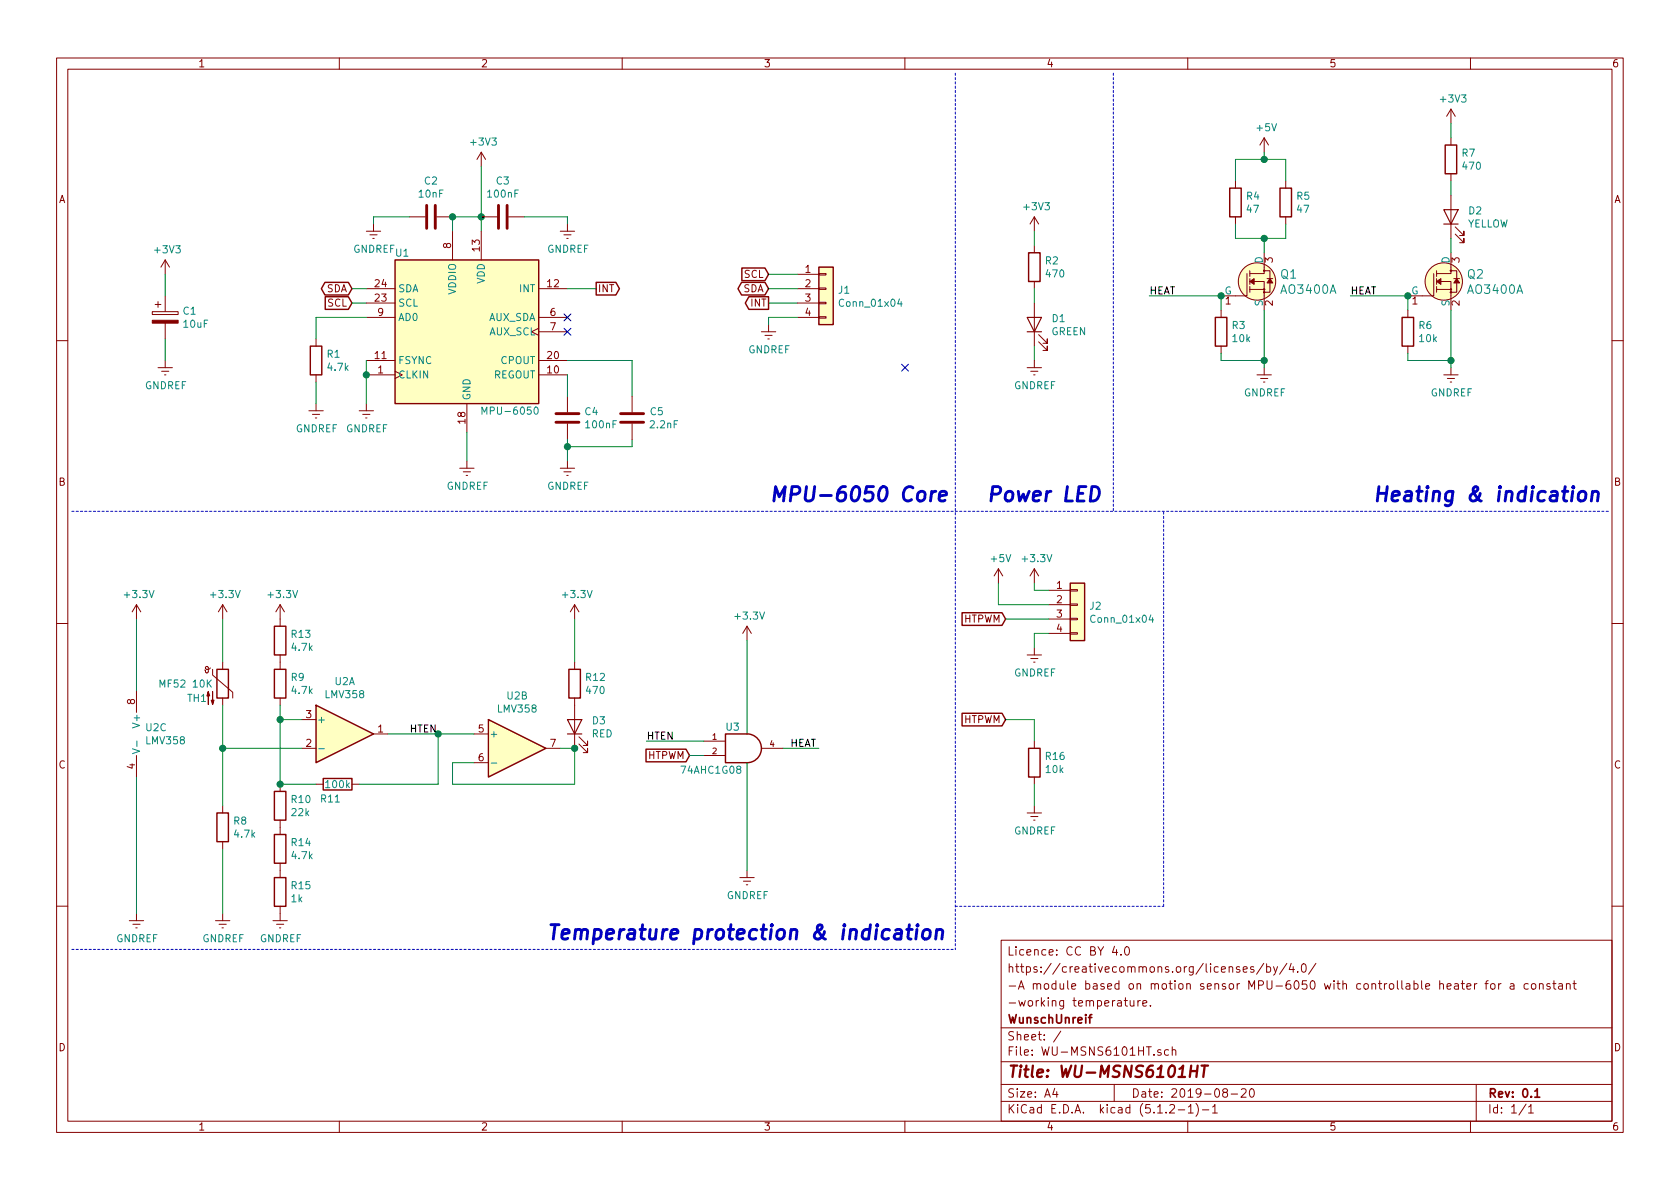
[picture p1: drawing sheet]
EESchema Schematic File Version 4
LIBS:WU-MSNS6101HT-cache
EELAYER 29 0
EELAYER END
$Descr A4 11693 8268
encoding utf-8
Sheet 1 1
Title "WU-MSNS6101HT"
Date "2019-08-20"
Rev "0.1"
Comp "WunschUnreif"
Comment1 "-working temperature."
Comment2 "-A module based on motion sensor MPU-6050 with controllable heater for a constant"
Comment3 "https://creativecommons.org/licenses/by/4.0/"
Comment4 "Licence: CC BY 4.0"
$EndDescr
$Comp
L Sensor_Motion:MPU-6050 U1
U 1 1
P 3250 2300
F 0 "U1" H 2800 2850 50  0000 C CNN
F 1 "MPU-6050" H 3550 1750 50  0000 C CNN
F 2 "Sensor_Motion:InvenSense_QFN-24_4x4mm_P0.5mm" H 3250 1500 50  0001 C CNN
F 3 "https://store.invensense.com/datasheets/invensense/MPU-6050_DataSheet_V3%204.pdf" H 3250 2150 50  0001 C CNN
	1    3250 2300
	1    0    0    -1  
$EndComp
$Comp
L power:+3V3 #PWR07
U 1 1
P 3350 1150
F 0 "#PWR07" H 3350 1000 50  0001 C CNN
F 1 "+3V3" H 3365 1323 50  0000 C CNN
F 2 "" H 3350 1150 50  0001 C CNN
F 3 "" H 3350 1150 50  0001 C CNN
	1    3350 1150
	1    0    0    -1  
$EndComp
$Comp
L power:GNDREF #PWR06
U 1 1
P 3250 3200
F 0 "#PWR06" H 3250 2950 50  0001 C CNN
F 1 "GNDREF" H 3255 3027 50  0000 C CNN
F 2 "" H 3250 3200 50  0001 C CNN
F 3 "" H 3250 3200 50  0001 C CNN
	1    3250 3200
	1    0    0    -1  
$EndComp
Wire Wire Line
	3250 3000 3250 3200
Wire Wire Line
	3350 1600 3350 1500
Wire Wire Line
	3150 1600 3150 1500
Wire Wire Line
	3150 1500 3350 1500
Connection ~ 3350 1500
$Comp
L power:+3V3 #PWR01
U 1 1
P 1150 1900
F 0 "#PWR01" H 1150 1750 50  0001 C CNN
F 1 "+3V3" H 1165 2073 50  0000 C CNN
F 2 "" H 1150 1900 50  0001 C CNN
F 3 "" H 1150 1900 50  0001 C CNN
	1    1150 1900
	1    0    0    -1  
$EndComp
$Comp
L power:GNDREF #PWR02
U 1 1
P 1150 2500
F 0 "#PWR02" H 1150 2250 50  0001 C CNN
F 1 "GNDREF" H 1155 2327 50  0000 C CNN
F 2 "" H 1150 2500 50  0001 C CNN
F 3 "" H 1150 2500 50  0001 C CNN
	1    1150 2500
	1    0    0    -1  
$EndComp
NoConn ~ 3950 2300
NoConn ~ 3950 2200
Text GLabel 2450 2100 0    50   Input ~ 0
SCL
Text GLabel 2450 2000 0    50   BiDi ~ 0
SDA
$Comp
L Device:R R1
U 1 1
P 2200 2500
F 0 "R1" H 2270 2546 50  0000 L CNN
F 1 "4.7k" H 2270 2455 50  0000 L CNN
F 2 "Resistor_SMD:R_0805_2012Metric_Pad1.15x1.40mm_HandSolder" V 2130 2500 50  0001 C CNN
F 3 "~" H 2200 2500 50  0001 C CNN
	1    2200 2500
	1    0    0    -1  
$EndComp
$Comp
L power:GNDREF #PWR03
U 1 1
P 2200 2800
F 0 "#PWR03" H 2200 2550 50  0001 C CNN
F 1 "GNDREF" H 2205 2627 50  0000 C CNN
F 2 "" H 2200 2800 50  0001 C CNN
F 3 "" H 2200 2800 50  0001 C CNN
	1    2200 2800
	1    0    0    -1  
$EndComp
$Comp
L Device:C C4
U 1 1
P 3950 2900
F 0 "C4" H 4065 2946 50  0000 L CNN
F 1 "100nF" H 4065 2855 50  0000 L CNN
F 2 "Capacitor_SMD:C_0805_2012Metric_Pad1.15x1.40mm_HandSolder" H 3988 2750 50  0001 C CNN
F 3 "~" H 3950 2900 50  0001 C CNN
	1    3950 2900
	1    0    0    -1  
$EndComp
$Comp
L power:GNDREF #PWR09
U 1 1
P 3950 3200
F 0 "#PWR09" H 3950 2950 50  0001 C CNN
F 1 "GNDREF" H 3955 3027 50  0000 C CNN
F 2 "" H 3950 3200 50  0001 C CNN
F 3 "" H 3950 3200 50  0001 C CNN
	1    3950 3200
	1    0    0    -1  
$EndComp
Wire Wire Line
	3950 2750 3950 2600
Wire Wire Line
	1150 1900 1150 2050
Wire Wire Line
	1150 2350 1150 2500
$Comp
L Device:CP C1
U 1 1
P 1150 2200
F 0 "C1" H 1268 2246 50  0000 L CNN
F 1 "10uF" H 1268 2155 50  0000 L CNN
F 2 "Capacitor_Tantalum_SMD:CP_EIA-3216-10_Kemet-I_Pad1.58x1.35mm_HandSolder" H 1188 2050 50  0001 C CNN
F 3 "~" H 1150 2200 50  0001 C CNN
	1    1150 2200
	1    0    0    -1  
$EndComp
$Comp
L Device:C C2
U 1 1
P 3000 1500
F 0 "C2" V 2748 1500 50  0000 C CNN
F 1 "10nF" V 2839 1500 50  0000 C CNN
F 2 "Capacitor_SMD:C_0805_2012Metric_Pad1.15x1.40mm_HandSolder" H 3038 1350 50  0001 C CNN
F 3 "~" H 3000 1500 50  0001 C CNN
	1    3000 1500
	0    1    1    0   
$EndComp
Connection ~ 3150 1500
$Comp
L Device:C C3
U 1 1
P 3500 1500
F 0 "C3" V 3248 1500 50  0000 C CNN
F 1 "100nF" V 3339 1500 50  0000 C CNN
F 2 "Capacitor_SMD:C_0805_2012Metric_Pad1.15x1.40mm_HandSolder" H 3538 1350 50  0001 C CNN
F 3 "~" H 3500 1500 50  0001 C CNN
	1    3500 1500
	0    1    1    0   
$EndComp
$Comp
L power:GNDREF #PWR05
U 1 1
P 2600 1550
F 0 "#PWR05" H 2600 1300 50  0001 C CNN
F 1 "GNDREF" H 2605 1377 50  0000 C CNN
F 2 "" H 2600 1550 50  0001 C CNN
F 3 "" H 2600 1550 50  0001 C CNN
	1    2600 1550
	1    0    0    -1  
$EndComp
$Comp
L power:GNDREF #PWR08
U 1 1
P 3950 1550
F 0 "#PWR08" H 3950 1300 50  0001 C CNN
F 1 "GNDREF" H 3955 1377 50  0000 C CNN
F 2 "" H 3950 1550 50  0001 C CNN
F 3 "" H 3950 1550 50  0001 C CNN
	1    3950 1550
	1    0    0    -1  
$EndComp
Wire Wire Line
	3650 1500 3950 1500
Wire Wire Line
	3950 1500 3950 1550
Wire Wire Line
	2600 1550 2600 1500
Wire Wire Line
	2600 1500 2850 1500
Wire Wire Line
	3350 1150 3350 1500
Text GLabel 4150 2000 2    50   Output ~ 0
INT
Wire Wire Line
	3950 2000 4150 2000
Wire Wire Line
	2550 2500 2550 2600
$Comp
L power:GNDREF #PWR04
U 1 1
P 2550 2800
F 0 "#PWR04" H 2550 2550 50  0001 C CNN
F 1 "GNDREF" H 2555 2627 50  0000 C CNN
F 2 "" H 2550 2800 50  0001 C CNN
F 3 "" H 2550 2800 50  0001 C CNN
	1    2550 2800
	1    0    0    -1  
$EndComp
Wire Wire Line
	2550 2800 2550 2600
Connection ~ 2550 2600
Wire Wire Line
	2200 2800 2200 2650
Wire Wire Line
	2200 2350 2200 2200
Wire Wire Line
	2200 2200 2550 2200
$Comp
L Connector_Generic:Conn_01x04 J1
U 1 1
P 5750 2000
F 0 "J1" H 5830 1992 50  0000 L CNN
F 1 "Conn_01x04" H 5830 1901 50  0000 L CNN
F 2 "Connector_PinSocket_2.54mm:PinSocket_1x04_P2.54mm_Vertical" H 5750 2000 50  0001 C CNN
F 3 "~" H 5750 2000 50  0001 C CNN
	1    5750 2000
	1    0    0    -1  
$EndComp
Wire Wire Line
	2550 2000 2450 2000
Wire Wire Line
	2450 2100 2550 2100
Text GLabel 5350 1900 0    50   Input ~ 0
SCL
Text GLabel 5350 2000 0    50   BiDi ~ 0
SDA
Text GLabel 5350 2100 0    50   Output ~ 0
INT
$Comp
L power:GNDREF #PWR010
U 1 1
P 5350 2250
F 0 "#PWR010" H 5350 2000 50  0001 C CNN
F 1 "GNDREF" H 5355 2077 50  0000 C CNN
F 2 "" H 5350 2250 50  0001 C CNN
F 3 "" H 5350 2250 50  0001 C CNN
	1    5350 2250
	1    0    0    -1  
$EndComp
Wire Wire Line
	5550 1900 5350 1900
Wire Wire Line
	5350 2000 5550 2000
Wire Wire Line
	5550 2100 5350 2100
Wire Wire Line
	5350 2250 5350 2200
Wire Wire Line
	5350 2200 5550 2200
$Comp
L Device:R R2
U 1 1
P 7200 1850
F 0 "R2" H 7270 1896 50  0000 L CNN
F 1 "470" H 7270 1805 50  0000 L CNN
F 2 "Resistor_SMD:R_0805_2012Metric_Pad1.15x1.40mm_HandSolder" V 7130 1850 50  0001 C CNN
F 3 "~" H 7200 1850 50  0001 C CNN
	1    7200 1850
	1    0    0    -1  
$EndComp
$Comp
L power:+3V3 #PWR011
U 1 1
P 7200 1600
F 0 "#PWR011" H 7200 1450 50  0001 C CNN
F 1 "+3V3" H 7215 1773 50  0000 C CNN
F 2 "" H 7200 1600 50  0001 C CNN
F 3 "" H 7200 1600 50  0001 C CNN
	1    7200 1600
	1    0    0    -1  
$EndComp
Wire Wire Line
	7200 1600 7200 1700
Wire Wire Line
	7200 2000 7200 2100
$Comp
L dk_Transistors-FETs-MOSFETs-Single:2N7002 Q1
U 1 1
P 8800 1950
F 0 "Q1" H 8908 2003 60  0000 L CNN
F 1 "AO3400A" H 8908 1897 60  0000 L CNN
F 2 "digikey-footprints:SOT-23-3" H 9000 2150 60  0001 L CNN
F 3 "https://www.onsemi.com/pub/Collateral/NDS7002A-D.PDF" H 9000 2250 60  0001 L CNN
F 4 "2N7002NCT-ND" H 9000 2350 60  0001 L CNN "Digi-Key_PN"
F 5 "2N7002" H 9000 2450 60  0001 L CNN "MPN"
F 6 "Discrete Semiconductor Products" H 9000 2550 60  0001 L CNN "Category"
F 7 "Transistors - FETs, MOSFETs - Single" H 9000 2650 60  0001 L CNN "Family"
F 8 "https://www.onsemi.com/pub/Collateral/NDS7002A-D.PDF" H 9000 2750 60  0001 L CNN "DK_Datasheet_Link"
F 9 "/product-detail/en/on-semiconductor/2N7002/2N7002NCT-ND/244664" H 9000 2850 60  0001 L CNN "DK_Detail_Page"
F 10 "MOSFET N-CH 60V 115MA SOT-23" H 9000 2950 60  0001 L CNN "Description"
F 11 "ON Semiconductor" H 9000 3050 60  0001 L CNN "Manufacturer"
F 12 "Active" H 9000 3150 60  0001 L CNN "Status"
	1    8800 1950
	1    0    0    -1  
$EndComp
$Comp
L Device:R R4
U 1 1
P 8600 1400
F 0 "R4" H 8670 1446 50  0000 L CNN
F 1 "47" H 8670 1355 50  0000 L CNN
F 2 "Resistor_SMD:R_2512_6332Metric_Pad1.52x3.35mm_HandSolder" V 8530 1400 50  0001 C CNN
F 3 "~" H 8600 1400 50  0001 C CNN
	1    8600 1400
	1    0    0    -1  
$EndComp
$Comp
L Device:R R5
U 1 1
P 8950 1400
F 0 "R5" H 9020 1446 50  0000 L CNN
F 1 "47" H 9020 1355 50  0000 L CNN
F 2 "Resistor_SMD:R_2512_6332Metric_Pad1.52x3.35mm_HandSolder" V 8880 1400 50  0001 C CNN
F 3 "~" H 8950 1400 50  0001 C CNN
	1    8950 1400
	1    0    0    -1  
$EndComp
$Comp
L power:+5V #PWR013
U 1 1
P 8800 1050
F 0 "#PWR013" H 8800 900 50  0001 C CNN
F 1 "+5V" H 8815 1223 50  0000 C CNN
F 2 "" H 8800 1050 50  0001 C CNN
F 3 "" H 8800 1050 50  0001 C CNN
	1    8800 1050
	1    0    0    -1  
$EndComp
Wire Wire Line
	8800 1050 8800 1100
Wire Wire Line
	8800 1100 8600 1100
Wire Wire Line
	8600 1100 8600 1250
Wire Wire Line
	8800 1100 8950 1100
Wire Wire Line
	8950 1100 8950 1250
Connection ~ 8800 1100
Wire Wire Line
	8600 1550 8600 1650
Wire Wire Line
	8600 1650 8800 1650
Wire Wire Line
	8800 1650 8800 1750
Wire Wire Line
	8800 1650 8950 1650
Wire Wire Line
	8950 1650 8950 1550
Connection ~ 8800 1650
$Comp
L power:GNDREF #PWR014
U 1 1
P 8800 2550
F 0 "#PWR014" H 8800 2300 50  0001 C CNN
F 1 "GNDREF" H 8805 2377 50  0000 C CNN
F 2 "" H 8800 2550 50  0001 C CNN
F 3 "" H 8800 2550 50  0001 C CNN
	1    8800 2550
	1    0    0    -1  
$EndComp
Wire Wire Line
	8800 2550 8800 2500
$Comp
L Device:R R3
U 1 1
P 8500 2300
F 0 "R3" H 8570 2346 50  0000 L CNN
F 1 "10k" H 8570 2255 50  0000 L CNN
F 2 "Resistor_SMD:R_0805_2012Metric_Pad1.15x1.40mm_HandSolder" V 8430 2300 50  0001 C CNN
F 3 "~" H 8500 2300 50  0001 C CNN
	1    8500 2300
	1    0    0    -1  
$EndComp
Wire Wire Line
	8500 2150 8500 2050
Wire Wire Line
	8500 2450 8500 2500
Wire Wire Line
	8500 2500 8800 2500
Connection ~ 8800 2500
Wire Wire Line
	8800 2500 8800 2150
Wire Wire Line
	8500 2050 8000 2050
Connection ~ 8500 2050
Text Label 8000 2050 0    50   ~ 0
HEAT
$Comp
L dk_Transistors-FETs-MOSFETs-Single:2N7002 Q2
U 1 1
P 10100 1950
F 0 "Q2" H 10208 2003 60  0000 L CNN
F 1 "AO3400A" H 10208 1897 60  0000 L CNN
F 2 "digikey-footprints:SOT-23-3" H 10300 2150 60  0001 L CNN
F 3 "https://www.onsemi.com/pub/Collateral/NDS7002A-D.PDF" H 10300 2250 60  0001 L CNN
F 4 "2N7002NCT-ND" H 10300 2350 60  0001 L CNN "Digi-Key_PN"
F 5 "2N7002" H 10300 2450 60  0001 L CNN "MPN"
F 6 "Discrete Semiconductor Products" H 10300 2550 60  0001 L CNN "Category"
F 7 "Transistors - FETs, MOSFETs - Single" H 10300 2650 60  0001 L CNN "Family"
F 8 "https://www.onsemi.com/pub/Collateral/NDS7002A-D.PDF" H 10300 2750 60  0001 L CNN "DK_Datasheet_Link"
F 9 "/product-detail/en/on-semiconductor/2N7002/2N7002NCT-ND/244664" H 10300 2850 60  0001 L CNN "DK_Detail_Page"
F 10 "MOSFET N-CH 60V 115MA SOT-23" H 10300 2950 60  0001 L CNN "Description"
F 11 "ON Semiconductor" H 10300 3050 60  0001 L CNN "Manufacturer"
F 12 "Active" H 10300 3150 60  0001 L CNN "Status"
	1    10100 1950
	1    0    0    -1  
$EndComp
$Comp
L power:GNDREF #PWR016
U 1 1
P 10100 2550
F 0 "#PWR016" H 10100 2300 50  0001 C CNN
F 1 "GNDREF" H 10105 2377 50  0000 C CNN
F 2 "" H 10100 2550 50  0001 C CNN
F 3 "" H 10100 2550 50  0001 C CNN
	1    10100 2550
	1    0    0    -1  
$EndComp
Wire Wire Line
	10100 2550 10100 2500
$Comp
L Device:R R6
U 1 1
P 9800 2300
F 0 "R6" H 9870 2346 50  0000 L CNN
F 1 "10k" H 9870 2255 50  0000 L CNN
F 2 "Resistor_SMD:R_0805_2012Metric_Pad1.15x1.40mm_HandSolder" V 9730 2300 50  0001 C CNN
F 3 "~" H 9800 2300 50  0001 C CNN
	1    9800 2300
	1    0    0    -1  
$EndComp
Wire Wire Line
	9800 2450 9800 2500
Wire Wire Line
	9800 2500 10100 2500
Connection ~ 10100 2500
Wire Wire Line
	10100 2500 10100 2150
Wire Wire Line
	9800 2150 9800 2050
$Comp
L Device:R R7
U 1 1
P 10100 1100
F 0 "R7" H 10170 1146 50  0000 L CNN
F 1 "470" H 10170 1055 50  0000 L CNN
F 2 "Resistor_SMD:R_0805_2012Metric_Pad1.15x1.40mm_HandSolder" V 10030 1100 50  0001 C CNN
F 3 "~" H 10100 1100 50  0001 C CNN
	1    10100 1100
	1    0    0    -1  
$EndComp
$Comp
L Device:LED D2
U 1 1
P 10100 1500
F 0 "D2" V 10139 1383 50  0000 R CNN
F 1 "YELLOW" V 10048 1383 50  0000 R CNN
F 2 "LED_SMD:LED_0805_2012Metric_Pad1.15x1.40mm_HandSolder" H 10100 1500 50  0001 C CNN
F 3 "~" H 10100 1500 50  0001 C CNN
	1    10100 1500
	0    -1   -1   0   
$EndComp
$Comp
L power:+3V3 #PWR015
U 1 1
P 10100 850
F 0 "#PWR015" H 10100 700 50  0001 C CNN
F 1 "+3V3" H 10115 1023 50  0000 C CNN
F 2 "" H 10100 850 50  0001 C CNN
F 3 "" H 10100 850 50  0001 C CNN
	1    10100 850 
	1    0    0    -1  
$EndComp
Wire Wire Line
	10100 850  10100 950 
Wire Wire Line
	10100 1250 10100 1350
Wire Wire Line
	10100 1650 10100 1750
Wire Wire Line
	9800 2050 9400 2050
Connection ~ 9800 2050
Text Label 9400 2050 0    50   ~ 0
HEAT
Text Notes 9550 3500 0    100  Italic 20
Heating & indication
Wire Wire Line
	7200 2400 7200 2500
Text Notes 7700 3500 2    100  Italic 20
Power LED
$Comp
L power:GNDREF #PWR012
U 1 1
P 7200 2500
F 0 "#PWR012" H 7200 2250 50  0001 C CNN
F 1 "GNDREF" H 7205 2327 50  0000 C CNN
F 2 "" H 7200 2500 50  0001 C CNN
F 3 "" H 7200 2500 50  0001 C CNN
	1    7200 2500
	1    0    0    -1  
$EndComp
$Comp
L Device:LED D1
U 1 1
P 7200 2250
F 0 "D1" V 7239 2133 50  0000 R CNN
F 1 "GREEN" V 7148 2133 50  0000 R CNN
F 2 "LED_SMD:LED_0805_2012Metric_Pad1.15x1.40mm_HandSolder" H 7200 2250 50  0001 C CNN
F 3 "~" H 7200 2250 50  0001 C CNN
	1    7200 2250
	0    -1   -1   0   
$EndComp
Wire Notes Line
	500  3550 11200 3550
Text Notes 5350 3500 0    100  Italic 20
MPU-6050 Core
Wire Wire Line
	3950 3100 3950 3200
Wire Wire Line
	3950 3050 3950 3100
Connection ~ 3950 3100
Wire Wire Line
	4400 3100 3950 3100
Wire Wire Line
	4400 3050 4400 3100
Wire Wire Line
	4400 2500 4400 2750
Wire Wire Line
	3950 2500 4400 2500
$Comp
L Device:C C5
U 1 1
P 4400 2900
F 0 "C5" H 4515 2946 50  0000 L CNN
F 1 "2.2nF" H 4515 2855 50  0000 L CNN
F 2 "Capacitor_SMD:C_0805_2012Metric_Pad1.15x1.40mm_HandSolder" H 4438 2750 50  0001 C CNN
F 3 "~" H 4400 2900 50  0001 C CNN
	1    4400 2900
	1    0    0    -1  
$EndComp
Wire Notes Line
	7750 500  7750 3550
$Comp
L Amplifier_Operational:LMV358 U2
U 1 1
P 2400 5100
F 0 "U2" H 2400 5467 50  0000 C CNN
F 1 "LMV358" H 2400 5376 50  0000 C CNN
F 2 "Package_SO:SOIC-8_3.9x4.9mm_P1.27mm" H 2400 5100 50  0001 C CNN
F 3 "http://www.ti.com/lit/ds/symlink/lmv324.pdf" H 2400 5100 50  0001 C CNN
	1    2400 5100
	1    0    0    -1  
$EndComp
$Comp
L Device:R R9
U 1 1
P 1950 4750
F 0 "R9" H 2020 4796 50  0000 L CNN
F 1 "4.7k" H 2020 4705 50  0000 L CNN
F 2 "Resistor_SMD:R_0805_2012Metric_Pad1.15x1.40mm_HandSolder" V 1880 4750 50  0001 C CNN
F 3 "~" H 1950 4750 50  0001 C CNN
	1    1950 4750
	1    0    0    -1  
$EndComp
$Comp
L Device:R R10
U 1 1
P 1950 5600
F 0 "R10" H 2020 5646 50  0000 L CNN
F 1 "22k" H 2020 5555 50  0000 L CNN
F 2 "Resistor_SMD:R_0805_2012Metric_Pad1.15x1.40mm_HandSolder" V 1880 5600 50  0001 C CNN
F 3 "~" H 1950 5600 50  0001 C CNN
	1    1950 5600
	1    0    0    -1  
$EndComp
$Comp
L Device:R R11
U 1 1
P 2350 5450
F 0 "R11" V 2450 5400 50  0000 C CNN
F 1 "100k" V 2350 5450 50  0000 C CNN
F 2 "Resistor_SMD:R_0805_2012Metric_Pad1.15x1.40mm_HandSolder" V 2280 5450 50  0001 C CNN
F 3 "~" H 2350 5450 50  0001 C CNN
	1    2350 5450
	0    1    1    0   
$EndComp
Wire Wire Line
	1950 4900 1950 5000
Wire Wire Line
	2100 5000 1950 5000
Connection ~ 1950 5000
Wire Wire Line
	1950 5000 1950 5450
Wire Wire Line
	2200 5450 1950 5450
Wire Wire Line
	2500 5450 3050 5450
Wire Wire Line
	3050 5450 3050 5100
Wire Wire Line
	3050 5100 2700 5100
Text Label 2850 5100 0    50   ~ 0
HTEN
$Comp
L Device:R R8
U 1 1
P 1550 5750
F 0 "R8" H 1620 5796 50  0000 L CNN
F 1 "4.7k" H 1620 5705 50  0000 L CNN
F 2 "Resistor_SMD:R_0805_2012Metric_Pad1.15x1.40mm_HandSolder" V 1480 5750 50  0001 C CNN
F 3 "~" H 1550 5750 50  0001 C CNN
	1    1550 5750
	1    0    0    -1  
$EndComp
$Comp
L Device:Thermistor_NTC TH1
U 1 1
P 1550 4750
F 0 "TH1" H 1300 4650 50  0000 L CNN
F 1 "MF52 10K" H 1100 4750 50  0000 L CNN
F 2 "Connector_PinHeader_2.54mm:PinHeader_1x02_P2.54mm_Vertical" H 1550 4800 50  0001 C CNN
F 3 "~" H 1550 4800 50  0001 C CNN
	1    1550 4750
	1    0    0    -1  
$EndComp
Wire Wire Line
	1550 4900 1550 5200
Wire Wire Line
	2100 5200 1550 5200
Connection ~ 1550 5200
Wire Wire Line
	1550 5200 1550 5600
$Comp
L power:+3.3V #PWR019
U 1 1
P 1550 4300
F 0 "#PWR019" H 1550 4150 50  0001 C CNN
F 1 "+3.3V" H 1565 4473 50  0000 C CNN
F 2 "" H 1550 4300 50  0001 C CNN
F 3 "" H 1550 4300 50  0001 C CNN
	1    1550 4300
	1    0    0    -1  
$EndComp
Wire Wire Line
	1550 4300 1550 4600
$Comp
L power:GNDREF #PWR020
U 1 1
P 1550 6350
F 0 "#PWR020" H 1550 6100 50  0001 C CNN
F 1 "GNDREF" H 1555 6177 50  0000 C CNN
F 2 "" H 1550 6350 50  0001 C CNN
F 3 "" H 1550 6350 50  0001 C CNN
	1    1550 6350
	1    0    0    -1  
$EndComp
Wire Wire Line
	1550 6350 1550 5900
$Comp
L power:GNDREF #PWR022
U 1 1
P 1950 6350
F 0 "#PWR022" H 1950 6100 50  0001 C CNN
F 1 "GNDREF" H 1955 6177 50  0000 C CNN
F 2 "" H 1950 6350 50  0001 C CNN
F 3 "" H 1950 6350 50  0001 C CNN
	1    1950 6350
	1    0    0    -1  
$EndComp
$Comp
L Amplifier_Operational:LMV358 U2
U 3 1
P 1050 5100
F 0 "U2" H 1008 5146 50  0000 L CNN
F 1 "LMV358" H 1008 5055 50  0000 L CNN
F 2 "Package_SO:SOIC-8_3.9x4.9mm_P1.27mm" H 1050 5100 50  0001 C CNN
F 3 "http://www.ti.com/lit/ds/symlink/lmv324.pdf" H 1050 5100 50  0001 C CNN
	3    1050 5100
	1    0    0    -1  
$EndComp
$Comp
L power:+3.3V #PWR017
U 1 1
P 950 4300
F 0 "#PWR017" H 950 4150 50  0001 C CNN
F 1 "+3.3V" H 965 4473 50  0000 C CNN
F 2 "" H 950 4300 50  0001 C CNN
F 3 "" H 950 4300 50  0001 C CNN
	1    950  4300
	1    0    0    -1  
$EndComp
$Comp
L power:GNDREF #PWR018
U 1 1
P 950 6350
F 0 "#PWR018" H 950 6100 50  0001 C CNN
F 1 "GNDREF" H 955 6177 50  0000 C CNN
F 2 "" H 950 6350 50  0001 C CNN
F 3 "" H 950 6350 50  0001 C CNN
	1    950  6350
	1    0    0    -1  
$EndComp
Wire Wire Line
	950  6350 950  5400
Wire Wire Line
	950  4800 950  4300
$Comp
L Amplifier_Operational:LMV358 U2
U 2 1
P 3600 5200
F 0 "U2" H 3600 5567 50  0000 C CNN
F 1 "LMV358" H 3600 5476 50  0000 C CNN
F 2 "Package_SO:SOIC-8_3.9x4.9mm_P1.27mm" H 3600 5200 50  0001 C CNN
F 3 "http://www.ti.com/lit/ds/symlink/lmv324.pdf" H 3600 5200 50  0001 C CNN
	2    3600 5200
	1    0    0    -1  
$EndComp
Wire Wire Line
	3300 5100 3050 5100
Connection ~ 3050 5100
Wire Wire Line
	3300 5300 3150 5300
Wire Wire Line
	3150 5300 3150 5450
Wire Wire Line
	3150 5450 4000 5450
Wire Wire Line
	4000 5450 4000 5200
Wire Wire Line
	4000 5200 3900 5200
$Comp
L Device:R R12
U 1 1
P 4000 4750
F 0 "R12" H 4070 4796 50  0000 L CNN
F 1 "470" H 4070 4705 50  0000 L CNN
F 2 "Resistor_SMD:R_0805_2012Metric_Pad1.15x1.40mm_HandSolder" V 3930 4750 50  0001 C CNN
F 3 "~" H 4000 4750 50  0001 C CNN
	1    4000 4750
	1    0    0    -1  
$EndComp
$Comp
L Device:LED D3
U 1 1
P 4000 5050
F 0 "D3" V 4039 4933 50  0000 R CNN
F 1 "RED" V 3948 4933 50  0000 R CNN
F 2 "LED_SMD:LED_0805_2012Metric_Pad1.15x1.40mm_HandSolder" H 4000 5050 50  0001 C CNN
F 3 "~" H 4000 5050 50  0001 C CNN
	1    4000 5050
	0    -1   -1   0   
$EndComp
Connection ~ 4000 5200
$Comp
L power:+3.3V #PWR021
U 1 1
P 1950 4300
F 0 "#PWR021" H 1950 4150 50  0001 C CNN
F 1 "+3.3V" H 1965 4473 50  0000 C CNN
F 2 "" H 1950 4300 50  0001 C CNN
F 3 "" H 1950 4300 50  0001 C CNN
	1    1950 4300
	1    0    0    -1  
$EndComp
$Comp
L power:+3.3V #PWR023
U 1 1
P 4000 4300
F 0 "#PWR023" H 4000 4150 50  0001 C CNN
F 1 "+3.3V" H 4015 4473 50  0000 C CNN
F 2 "" H 4000 4300 50  0001 C CNN
F 3 "" H 4000 4300 50  0001 C CNN
	1    4000 4300
	1    0    0    -1  
$EndComp
Wire Wire Line
	4000 4300 4000 4600
$Comp
L 74xGxx:74AHC1G08 U3
U 1 1
P 5200 5200
F 0 "U3" H 5100 5350 50  0000 C CNN
F 1 "74AHC1G08" H 4950 5050 50  0000 C CNN
F 2 "Package_TO_SOT_SMD:SOT-23-5_HandSoldering" H 5200 5200 50  0001 C CNN
F 3 "http://www.ti.com/lit/sg/scyt129e/scyt129e.pdf" H 5200 5200 50  0001 C CNN
	1    5200 5200
	1    0    0    -1  
$EndComp
Wire Wire Line
	4900 5150 4500 5150
Text Label 4500 5150 0    50   ~ 0
HTEN
Text GLabel 4800 5250 0    50   Input ~ 0
HTPWM
Wire Wire Line
	4900 5250 4800 5250
Wire Wire Line
	5450 5200 5700 5200
Text Label 5500 5200 0    50   ~ 0
HEAT
$Comp
L power:+3.3V #PWR024
U 1 1
P 5200 4450
F 0 "#PWR024" H 5200 4300 50  0001 C CNN
F 1 "+3.3V" H 5215 4623 50  0000 C CNN
F 2 "" H 5200 4450 50  0001 C CNN
F 3 "" H 5200 4450 50  0001 C CNN
	1    5200 4450
	1    0    0    -1  
$EndComp
$Comp
L power:GNDREF #PWR025
U 1 1
P 5200 6050
F 0 "#PWR025" H 5200 5800 50  0001 C CNN
F 1 "GNDREF" H 5205 5877 50  0000 C CNN
F 2 "" H 5200 6050 50  0001 C CNN
F 3 "" H 5200 6050 50  0001 C CNN
	1    5200 6050
	1    0    0    -1  
$EndComp
Wire Wire Line
	5200 6050 5200 5300
Wire Wire Line
	5200 5100 5200 4450
Wire Notes Line
	500  6600 6650 6600
Text Notes 3800 6550 0    100  Italic 20
Temperature protection & indication
$Comp
L Connector_Generic:Conn_01x04 J2
U 1 1
P 7500 4200
F 0 "J2" H 7580 4192 50  0000 L CNN
F 1 "Conn_01x04" H 7580 4101 50  0000 L CNN
F 2 "Connector_PinSocket_2.54mm:PinSocket_1x04_P2.54mm_Vertical" H 7500 4200 50  0001 C CNN
F 3 "~" H 7500 4200 50  0001 C CNN
	1    7500 4200
	1    0    0    -1  
$EndComp
$Comp
L power:+3.3V #PWR027
U 1 1
P 7200 4050
F 0 "#PWR027" H 7200 3900 50  0001 C CNN
F 1 "+3.3V" H 7215 4223 50  0000 C CNN
F 2 "" H 7200 4050 50  0001 C CNN
F 3 "" H 7200 4050 50  0001 C CNN
	1    7200 4050
	1    0    0    -1  
$EndComp
$Comp
L power:+5V #PWR026
U 1 1
P 6950 4050
F 0 "#PWR026" H 6950 3900 50  0001 C CNN
F 1 "+5V" H 6965 4223 50  0000 C CNN
F 2 "" H 6950 4050 50  0001 C CNN
F 3 "" H 6950 4050 50  0001 C CNN
	1    6950 4050
	1    0    0    -1  
$EndComp
$Comp
L power:GNDREF #PWR028
U 1 1
P 7200 4500
F 0 "#PWR028" H 7200 4250 50  0001 C CNN
F 1 "GNDREF" H 7205 4327 50  0000 C CNN
F 2 "" H 7200 4500 50  0001 C CNN
F 3 "" H 7200 4500 50  0001 C CNN
	1    7200 4500
	1    0    0    -1  
$EndComp
Wire Wire Line
	7300 4200 6950 4200
Wire Wire Line
	6950 4200 6950 4050
Wire Wire Line
	7300 4100 7200 4100
Wire Wire Line
	7200 4100 7200 4050
Wire Wire Line
	7300 4400 7200 4400
Wire Wire Line
	7200 4400 7200 4500
Text GLabel 7000 4300 0    50   Input ~ 0
HTPWM
Wire Wire Line
	7300 4300 7000 4300
Wire Notes Line
	6650 6300 8100 6300
Wire Notes Line
	8100 6300 8100 3550
$Comp
L Device:R R13
U 1 1
P 1950 4450
F 0 "R13" H 2020 4496 50  0000 L CNN
F 1 "4.7k" H 2020 4405 50  0000 L CNN
F 2 "Resistor_SMD:R_0805_2012Metric_Pad1.15x1.40mm_HandSolder" V 1880 4450 50  0001 C CNN
F 3 "~" H 1950 4450 50  0001 C CNN
	1    1950 4450
	1    0    0    -1  
$EndComp
Connection ~ 1950 5450
$Comp
L Device:R R14
U 1 1
P 1950 5900
F 0 "R14" H 2020 5946 50  0000 L CNN
F 1 "4.7k" H 2020 5855 50  0000 L CNN
F 2 "Resistor_SMD:R_0805_2012Metric_Pad1.15x1.40mm_HandSolder" V 1880 5900 50  0001 C CNN
F 3 "~" H 1950 5900 50  0001 C CNN
	1    1950 5900
	1    0    0    -1  
$EndComp
$Comp
L Device:R R15
U 1 1
P 1950 6200
F 0 "R15" H 2020 6246 50  0000 L CNN
F 1 "1k" H 2020 6155 50  0000 L CNN
F 2 "Resistor_SMD:R_0805_2012Metric_Pad1.15x1.40mm_HandSolder" V 1880 6200 50  0001 C CNN
F 3 "~" H 1950 6200 50  0001 C CNN
	1    1950 6200
	1    0    0    -1  
$EndComp
Wire Notes Line
	6650 500  6650 6600
Text GLabel 7000 5000 0    50   Input ~ 0
HTPWM
$Comp
L Device:R R16
U 1 1
P 7200 5300
F 0 "R16" H 7270 5346 50  0000 L CNN
F 1 "10k" H 7270 5255 50  0000 L CNN
F 2 "Resistor_SMD:R_0805_2012Metric_Pad1.15x1.40mm_HandSolder" V 7130 5300 50  0001 C CNN
F 3 "~" H 7200 5300 50  0001 C CNN
	1    7200 5300
	1    0    0    -1  
$EndComp
$Comp
L power:GNDREF #PWR029
U 1 1
P 7200 5600
F 0 "#PWR029" H 7200 5350 50  0001 C CNN
F 1 "GNDREF" H 7205 5427 50  0000 C CNN
F 2 "" H 7200 5600 50  0001 C CNN
F 3 "" H 7200 5600 50  0001 C CNN
	1    7200 5600
	1    0    0    -1  
$EndComp
Wire Wire Line
	7200 5150 7200 5000
Wire Wire Line
	7200 5000 7000 5000
Wire Wire Line
	7200 5450 7200 5600
$EndSCHEMATC
